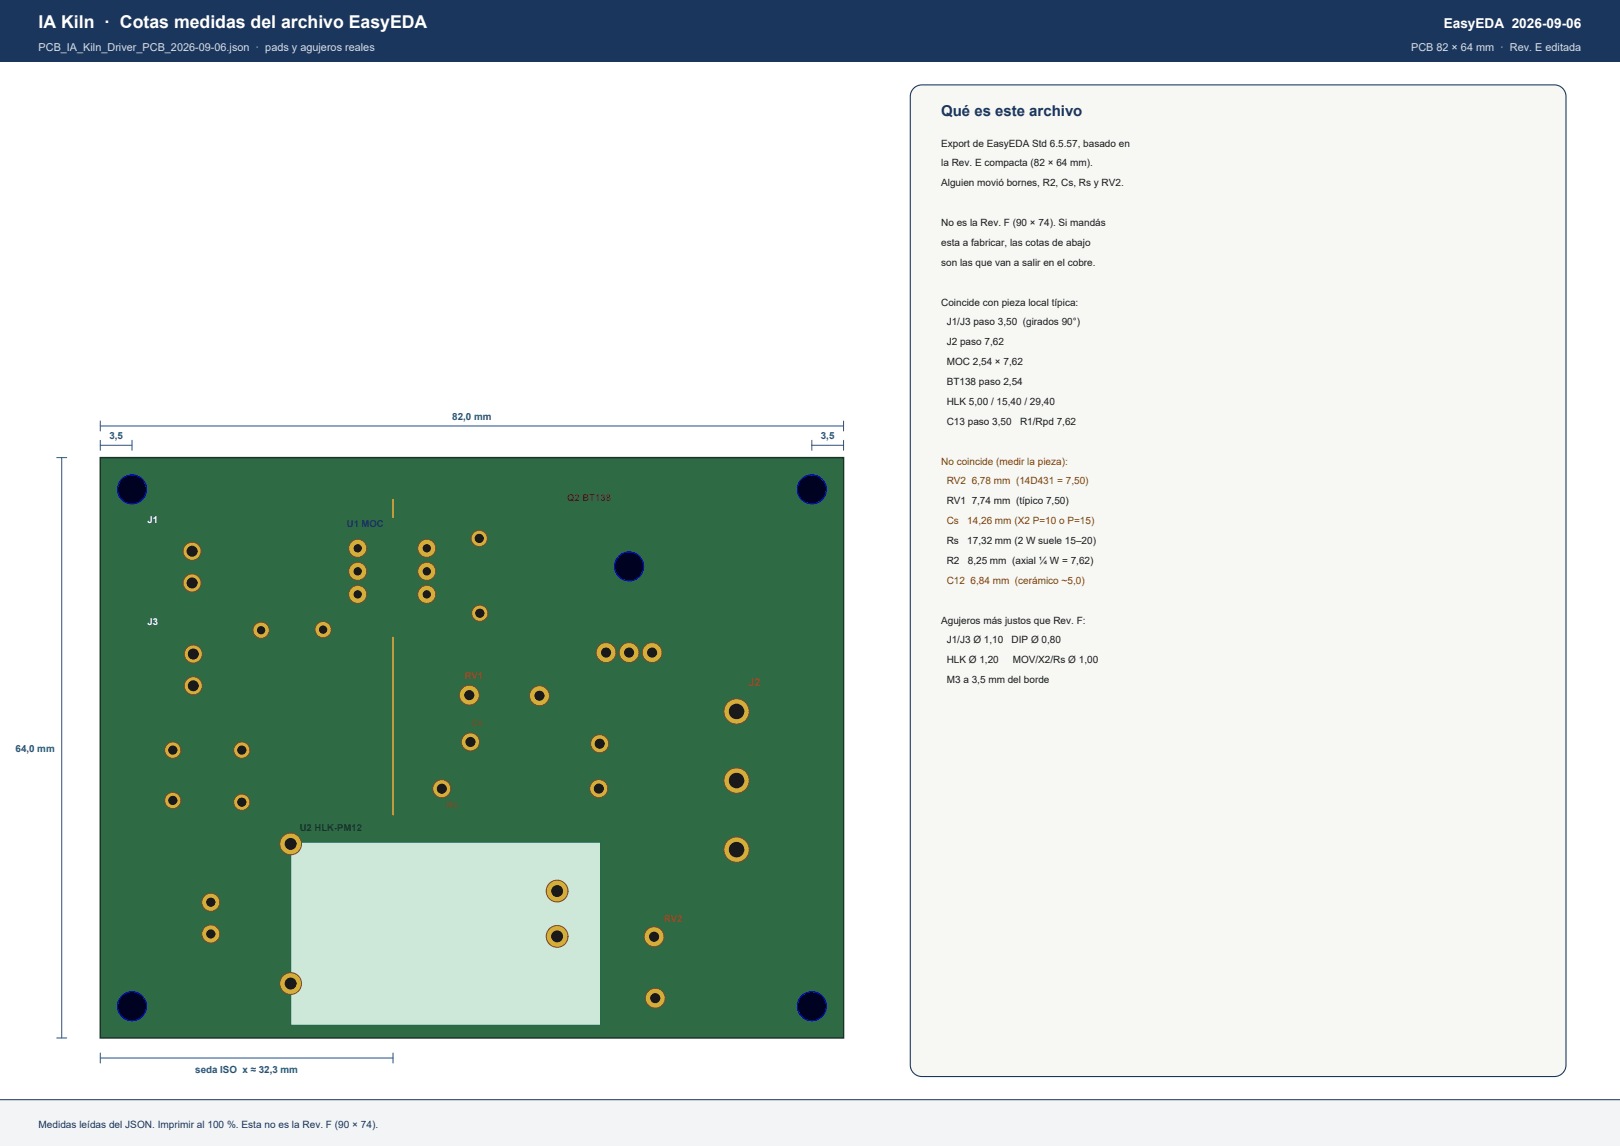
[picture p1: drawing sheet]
<svg xmlns="http://www.w3.org/2000/svg" width="420mm" height="297mm" viewBox="0 0 420 297" stroke-linecap="round" stroke-linejoin="round" font-family="sans-serif">
<path d="M0 0h420v16h-420z" fill-rule="evenodd" fill="#1b365d"/>
<path d="M0 285h420v12h-420z" fill-rule="evenodd" fill="#f3f4f6"/>
<path d="M0 285h420" fill="none" stroke="#1b365d" stroke-width=".26"/>
<path d="M26 118.6h192.7v150.4h-192.7z" fill-rule="evenodd" fill="#2e6b45" stroke="#1a3324" stroke-width=".39"/>
<path d="M101.9 129.4v4.7M101.9 165.1v46.1" fill="none" stroke="#c9a227" stroke-width=".46"/>
<path d="M75.4 218.2h80.3v47.5h-80.3z" fill-rule="evenodd" fill="#cde7d8" stroke="#0f6b4c" stroke-width=".26"/>
<circle cx="49.8" cy="151.1" r="2.35" fill="#d4af37" stroke="#6b4f1a" stroke-width=".26"/>
<circle cx="49.8" cy="151.1" r="1.29" fill="#1a1a1a" stroke="#1a1a1a" stroke-width=".26"/>
<circle cx="49.8" cy="142.9" r="2.35" fill="#d4af37" stroke="#6b4f1a" stroke-width=".26"/>
<circle cx="49.8" cy="142.9" r="1.29" fill="#1a1a1a" stroke="#1a1a1a" stroke-width=".26"/>
<circle cx="50.1" cy="177.7" r="2.35" fill="#d4af37" stroke="#6b4f1a" stroke-width=".26"/>
<circle cx="50.1" cy="177.7" r="1.29" fill="#1a1a1a" stroke="#1a1a1a" stroke-width=".26"/>
<circle cx="50.1" cy="169.5" r="2.35" fill="#d4af37" stroke="#6b4f1a" stroke-width=".26"/>
<circle cx="50.1" cy="169.5" r="1.29" fill="#1a1a1a" stroke="#1a1a1a" stroke-width=".26"/>
<circle cx="44.8" cy="194.4" r="2.12" fill="#d4af37" stroke="#6b4f1a" stroke-width=".26"/>
<circle cx="44.8" cy="194.4" r="1.06" fill="#1a1a1a" stroke="#1a1a1a" stroke-width=".26"/>
<circle cx="62.7" cy="194.4" r="2.12" fill="#d4af37" stroke="#6b4f1a" stroke-width=".26"/>
<circle cx="62.7" cy="194.4" r="1.06" fill="#1a1a1a" stroke="#1a1a1a" stroke-width=".26"/>
<circle cx="44.8" cy="207.4" r="2.12" fill="#d4af37" stroke="#6b4f1a" stroke-width=".26"/>
<circle cx="44.8" cy="207.4" r="1.06" fill="#1a1a1a" stroke="#1a1a1a" stroke-width=".26"/>
<circle cx="62.7" cy="207.9" r="2.12" fill="#d4af37" stroke="#6b4f1a" stroke-width=".26"/>
<circle cx="62.7" cy="207.9" r="1.06" fill="#1a1a1a" stroke="#1a1a1a" stroke-width=".26"/>
<circle cx="67.7" cy="163.3" r="2.12" fill="#d4af37" stroke="#6b4f1a" stroke-width=".26"/>
<circle cx="67.7" cy="163.3" r=".94" fill="#1a1a1a" stroke="#1a1a1a" stroke-width=".26"/>
<circle cx="83.8" cy="163.2" r="2.12" fill="#d4af37" stroke="#6b4f1a" stroke-width=".26"/>
<circle cx="83.8" cy="163.2" r=".94" fill="#1a1a1a" stroke="#1a1a1a" stroke-width=".26"/>
<circle cx="54.7" cy="242" r="2.35" fill="#d4af37" stroke="#6b4f1a" stroke-width=".26"/>
<circle cx="54.7" cy="242.1" r="1.06" fill="#1a1a1a" stroke="#1a1a1a" stroke-width=".26"/>
<circle cx="54.7" cy="233.8" r="2.35" fill="#d4af37" stroke="#6b4f1a" stroke-width=".26"/>
<circle cx="54.7" cy="233.8" r="1.06" fill="#1a1a1a" stroke="#1a1a1a" stroke-width=".26"/>
<circle cx="92.7" cy="142.1" r="2.35" fill="#d4af37" stroke="#6b4f1a" stroke-width=".26"/>
<circle cx="92.7" cy="142.1" r=".94" fill="#1a1a1a" stroke="#1a1a1a" stroke-width=".26"/>
<circle cx="92.7" cy="148.1" r="2.35" fill="#d4af37" stroke="#6b4f1a" stroke-width=".26"/>
<circle cx="92.7" cy="148.1" r=".94" fill="#1a1a1a" stroke="#1a1a1a" stroke-width=".26"/>
<circle cx="92.7" cy="154" r="2.35" fill="#d4af37" stroke="#6b4f1a" stroke-width=".26"/>
<circle cx="92.7" cy="154" r=".94" fill="#1a1a1a" stroke="#1a1a1a" stroke-width=".26"/>
<circle cx="110.6" cy="142.1" r="2.35" fill="#d4af37" stroke="#6b4f1a" stroke-width=".26"/>
<circle cx="110.6" cy="142.1" r=".94" fill="#1a1a1a" stroke="#1a1a1a" stroke-width=".26"/>
<circle cx="110.6" cy="148.1" r="2.35" fill="#d4af37" stroke="#6b4f1a" stroke-width=".26"/>
<circle cx="110.6" cy="148.1" r=".94" fill="#1a1a1a" stroke="#1a1a1a" stroke-width=".26"/>
<circle cx="110.6" cy="154" r="2.35" fill="#d4af37" stroke="#6b4f1a" stroke-width=".26"/>
<circle cx="110.6" cy="154" r=".94" fill="#1a1a1a" stroke="#1a1a1a" stroke-width=".26"/>
<circle cx="124.2" cy="139.5" r="2.12" fill="#d4af37" stroke="#6b4f1a" stroke-width=".26"/>
<circle cx="124.2" cy="139.5" r="1.06" fill="#1a1a1a" stroke="#1a1a1a" stroke-width=".26"/>
<circle cx="124.4" cy="158.9" r="2.12" fill="#d4af37" stroke="#6b4f1a" stroke-width=".26"/>
<circle cx="124.4" cy="158.9" r="1.06" fill="#1a1a1a" stroke="#1a1a1a" stroke-width=".26"/>
<circle cx="157.1" cy="169.1" r="2.59" fill="#d4af37" stroke="#6b4f1a" stroke-width=".26"/>
<circle cx="157.1" cy="169.1" r="1.18" fill="#1a1a1a" stroke="#1a1a1a" stroke-width=".26"/>
<circle cx="163.1" cy="169.1" r="2.59" fill="#d4af37" stroke="#6b4f1a" stroke-width=".26"/>
<circle cx="163.1" cy="169.1" r="1.18" fill="#1a1a1a" stroke="#1a1a1a" stroke-width=".26"/>
<circle cx="169.1" cy="169.1" r="2.59" fill="#d4af37" stroke="#6b4f1a" stroke-width=".26"/>
<circle cx="169.1" cy="169.1" r="1.18" fill="#1a1a1a" stroke="#1a1a1a" stroke-width=".26"/>
<circle cx="121.7" cy="180.2" r="2.59" fill="#d4af37" stroke="#6b4f1a" stroke-width=".26"/>
<circle cx="121.7" cy="180.2" r="1.18" fill="#1a1a1a" stroke="#1a1a1a" stroke-width=".26"/>
<circle cx="139.9" cy="180.3" r="2.59" fill="#d4af37" stroke="#6b4f1a" stroke-width=".26"/>
<circle cx="139.9" cy="180.3" r="1.18" fill="#1a1a1a" stroke="#1a1a1a" stroke-width=".26"/>
<circle cx="122" cy="192.3" r="2.35" fill="#d4af37" stroke="#6b4f1a" stroke-width=".26"/>
<circle cx="122" cy="192.3" r="1.18" fill="#1a1a1a" stroke="#1a1a1a" stroke-width=".26"/>
<circle cx="155.5" cy="192.7" r="2.35" fill="#d4af37" stroke="#6b4f1a" stroke-width=".26"/>
<circle cx="155.5" cy="192.7" r="1.18" fill="#1a1a1a" stroke="#1a1a1a" stroke-width=".26"/>
<circle cx="114.5" cy="204.4" r="2.35" fill="#d4af37" stroke="#6b4f1a" stroke-width=".26"/>
<circle cx="114.5" cy="204.4" r="1.18" fill="#1a1a1a" stroke="#1a1a1a" stroke-width=".26"/>
<circle cx="155.2" cy="204.4" r="2.35" fill="#d4af37" stroke="#6b4f1a" stroke-width=".26"/>
<circle cx="155.2" cy="204.4" r="1.18" fill="#1a1a1a" stroke="#1a1a1a" stroke-width=".26"/>
<circle cx="144.4" cy="230.9" r="2.82" fill="#d4af37" stroke="#6b4f1a" stroke-width=".26"/>
<circle cx="144.4" cy="230.9" r="1.41" fill="#1a1a1a" stroke="#1a1a1a" stroke-width=".26"/>
<circle cx="144.4" cy="242.7" r="2.82" fill="#d4af37" stroke="#6b4f1a" stroke-width=".26"/>
<circle cx="144.4" cy="242.7" r="1.41" fill="#1a1a1a" stroke="#1a1a1a" stroke-width=".26"/>
<circle cx="75.3" cy="218.7" r="2.82" fill="#d4af37" stroke="#6b4f1a" stroke-width=".26"/>
<circle cx="75.3" cy="218.7" r="1.41" fill="#1a1a1a" stroke="#1a1a1a" stroke-width=".26"/>
<circle cx="75.3" cy="254.9" r="2.82" fill="#d4af37" stroke="#6b4f1a" stroke-width=".26"/>
<circle cx="75.3" cy="254.9" r="1.41" fill="#1a1a1a" stroke="#1a1a1a" stroke-width=".26"/>
<circle cx="169.9" cy="258.7" r="2.59" fill="#d4af37" stroke="#6b4f1a" stroke-width=".26"/>
<circle cx="169.9" cy="258.7" r="1.18" fill="#1a1a1a" stroke="#1a1a1a" stroke-width=".26"/>
<circle cx="169.6" cy="242.8" r="2.59" fill="#d4af37" stroke="#6b4f1a" stroke-width=".26"/>
<circle cx="169.6" cy="242.8" r="1.18" fill="#1a1a1a" stroke="#1a1a1a" stroke-width=".26"/>
<circle cx="191" cy="184.4" r="3.3" fill="#d4af37" stroke="#6b4f1a" stroke-width=".26"/>
<circle cx="191" cy="184.4" r="1.88" fill="#1a1a1a" stroke="#1a1a1a" stroke-width=".26"/>
<circle cx="191" cy="202.3" r="3.3" fill="#d4af37" stroke="#6b4f1a" stroke-width=".26"/>
<circle cx="191" cy="202.3" r="1.88" fill="#1a1a1a" stroke="#1a1a1a" stroke-width=".26"/>
<circle cx="191" cy="220.2" r="3.3" fill="#d4af37" stroke="#6b4f1a" stroke-width=".26"/>
<circle cx="191" cy="220.2" r="1.88" fill="#1a1a1a" stroke="#1a1a1a" stroke-width=".26"/>
<g fill="#000222" stroke="#000eee" stroke-width=".26">
<circle cx="34.2" cy="126.8" r="3.8"/>
<circle cx="210.5" cy="126.8" r="3.8"/>
<circle cx="34.2" cy="260.8" r="3.8"/>
<circle cx="210.5" cy="260.8" r="3.8"/>
<circle cx="163.1" cy="146.8" r="3.8"/>
</g>
<g fill="none" stroke="#1d4e89" stroke-width=".26">
<path d="M14.7 118.6h2.6M16 118.6v150.4M26 110.4h192.7M26 109.1v2.6M26 114.1v2.6M26 115.4h8.2M34.2 114.1v2.6M210.5 115.4h8.2M210.5 114.1v2.6M218.7 109.1v2.6M218.7 114.1v2.6M14.7 269h2.6"/>
<path d="M26 272.9v2.6M26 274.2h75.9M101.9 272.9v2.6"/>
</g>
<path d="M237.1 22.7l1.2-.6 .7-.1h164a3 3 0 0 1 3 3v251a3 3 0 0 1-3 3h-164a3 3 0 0 1-3-3v-251a2.99 2.99 0 0 1 1.1-2.3z" fill-rule="evenodd" fill="#f7f7f4" stroke="#1b365d" stroke-width=".28"/>
<text font-size="4.6" fill="#fff" x="10" y="7.2">IA Kiln · Cotas medidas del archivo EasyEDA</text>
<text font-size="3.9" fill="#1b365d" x="244" y="30">Qué es este archivo</text>
<text font-size="3.5" fill="#fff" x="374.3" y="7.2">EasyEDA 2026-09-06</text>
<g font-size="2.8" fill="#d5deec">
<text x="10" y="13.2">PCB_IA_Kiln_Driver_PCB_2026-09-06.json · pads y agujeros reales</text>
<text x="365.8" y="13.2">PCB 82 × 64 mm · Rev. E editada</text>
</g>
<text font-size="2.8" fill="#9b1c1c" x="194" y="177.8">J2</text>
<g font-size="2.6" fill="#1a1a1a">
<text x="244" y="38">Export de EasyEDA Std 6.5.57, basado en</text>
<text x="244" y="43.1">la Rev. E compacta (82 × 64 mm).</text>
<text x="244" y="48.3">Alguien movió bornes, R2, Cs, Rs y RV2.</text>
<text x="244" y="58.6">No es la Rev. F (90 × 74). Si mandás</text>
<text x="244" y="63.8">esta a fabricar, las cotas de abajo</text>
<text x="244" y="68.9">son las que van a salir en el cobre.</text>
<text x="244" y="79.2">Coincide con pieza local típica:</text>
<text x="245.4" y="84.3">J1/J3 paso 3,50 (girados 90°)</text>
<text x="245.4" y="89.5">J2 paso 7,62</text>
<text x="245.4" y="94.6">MOC 2,54 × 7,62</text>
<text x="245.4" y="99.8">BT138 paso 2,54</text>
<text x="245.4" y="105">HLK 5,00 / 15,40 / 29,40</text>
<text x="245.4" y="110.1">C13 paso 3,50</text>
<text x="264.4" y="110.1">R1/Rpd 7,62</text>
<text x="245.4" y="130.7">RV1 7,74 mm (típico 7,50)</text>
<text x="245.4" y="141">Rs</text>
<text x="250.8" y="141">17,32 mm (2 W suele 15–20)</text>
<text x="245.4" y="146.2">R2</text>
<text x="250.9" y="146.2">8,25 mm (axial ¼ W = 7,62)</text>
<text x="244" y="161.6">Agujeros más justos que Rev. F:</text>
<text x="245.4" y="166.8">J1/J3 Ø 1,10</text>
<text x="262.3" y="166.8">DIP Ø 0,80</text>
<text x="245.4" y="171.9">HLK Ø 1,20</text>
<text x="262.6" y="171.9">MOV/X2/Rs Ø 1,00</text>
<text x="245.4" y="177.1">M3 a 3,5 mm del borde</text>
</g>
<g font-size="2.6" fill="#9b1c1c">
<text x="244" y="120.4">No coincide (medir la pieza):</text>
<text x="245.4" y="125.6">RV2 6,78 mm (14D431 = 7,50)</text>
<text x="245.4" y="135.9">Cs</text>
<text x="250.8" y="135.9">14,26 mm (X2 P=10 o P=15)</text>
<text x="245.4" y="151.3">C12 6,84 mm (cerámico ~5,0)</text>
</g>
<text font-size="2.6" fill="#1b365d" x="10" y="292.4">Medidas leídas del JSON. Imprimir al 100 %. Esta no es la Rev. F (90 × 74).</text>
<g font-size="2.5" fill="#1d4e89">
<text x="28.3" y="113.8">3,5</text>
<text x="117.3" y="108.8">82,0 mm</text>
<text x="212.8" y="113.8">3,5</text>
<text x="4" y="194.9">64,0 mm</text>
<text x="50.6" y="278.2">seda ISO x ≈ 32,3 mm</text>
</g>
<text font-size="2.5" fill="#5c2a1a" x="147" y="129.9">Q2 BT138</text>
<g font-size="2.5" fill="#fff">
<text x="38.2" y="135.5">J1</text>
<text x="38.2" y="162.1">J3</text>
</g>
<text font-size="2.5" fill="#1b365d" x="89.9" y="136.5">U1 MOC</text>
<g font-size="2.5" fill="#9b1c1c">
<text x="120.5" y="175.9">RV1</text>
<text x="172.2" y="238.9">RV2</text>
</g>
<text font-size="2.5" fill="#0b3d2a" x="77.7" y="215.4">U2 HLK-PM12</text>
<g font-size="2.3" fill="#6b4f1a">
<text x="122.4" y="188.2">Cs</text>
<text x="115.8" y="209.3">Rs</text>
</g>
</svg>
